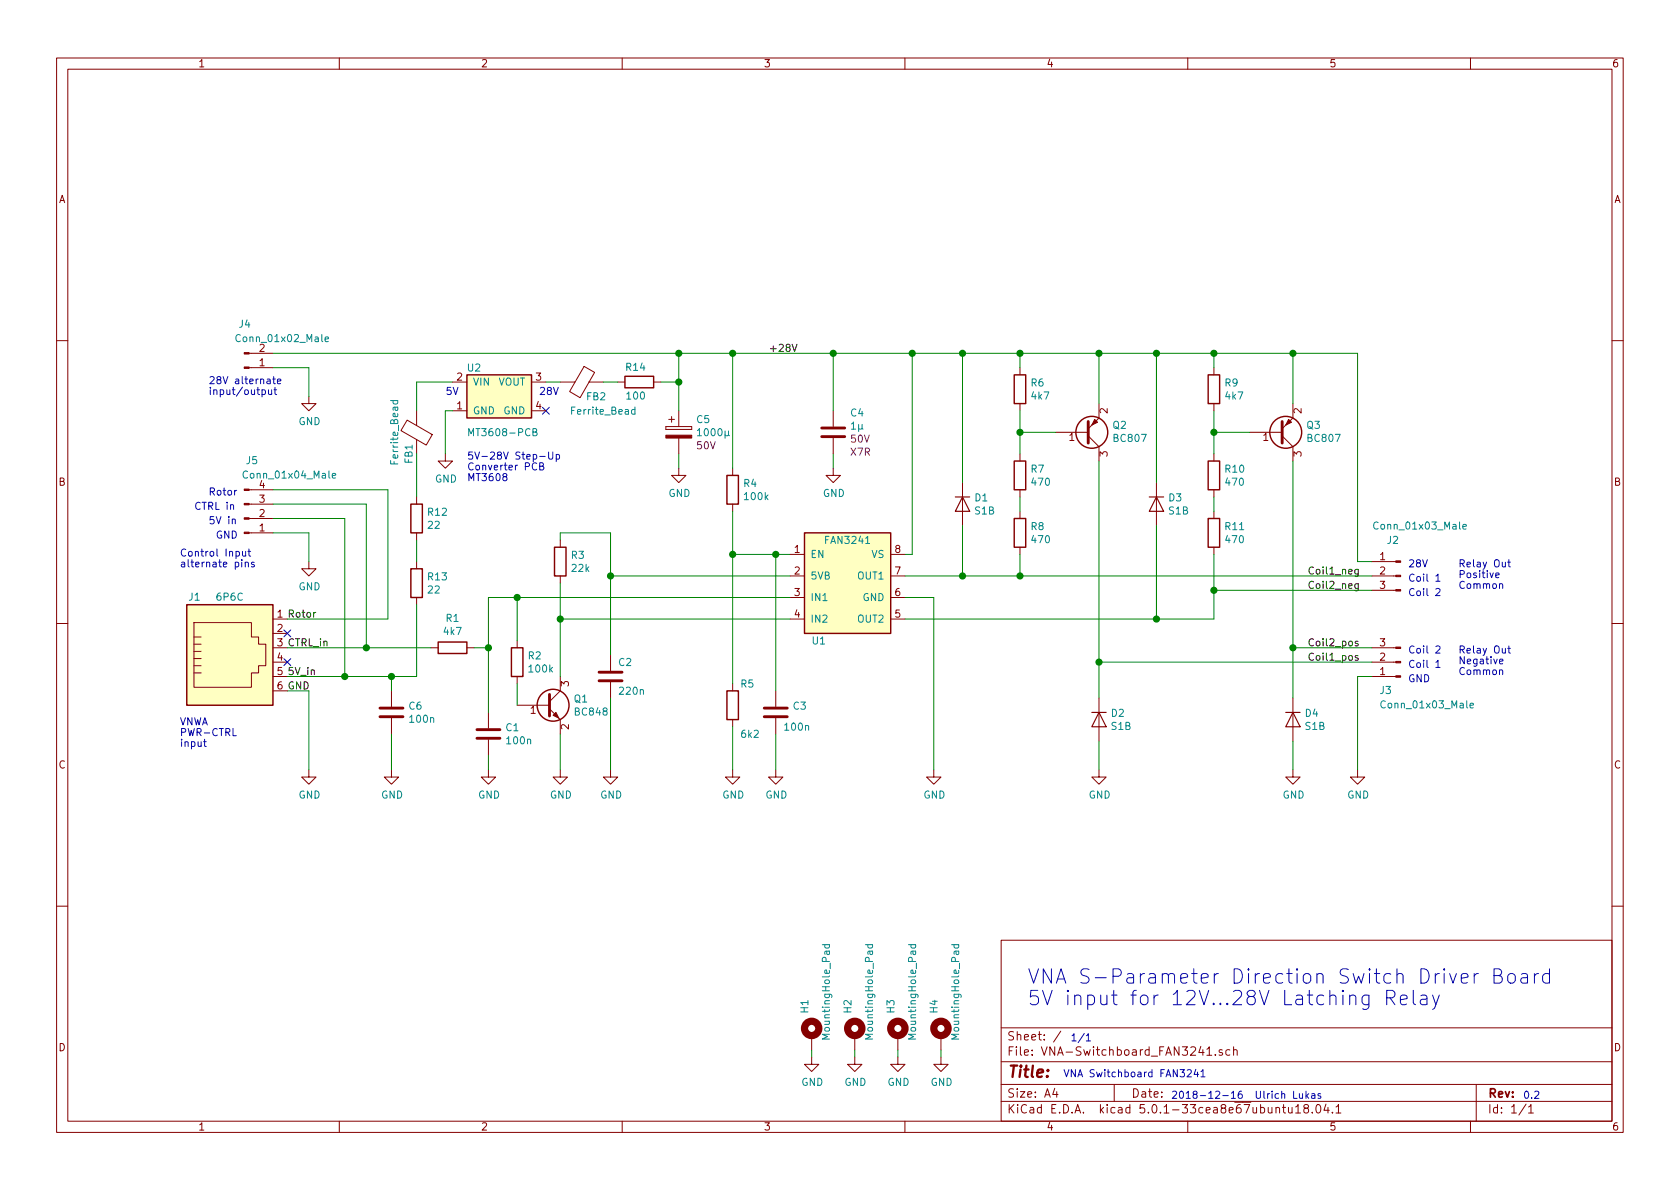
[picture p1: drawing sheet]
EESchema Schematic File Version 4
LIBS:VNA-Switchboard_FAN3241-cache
EELAYER 26 0
EELAYER END
$Descr A4 11693 8268
encoding utf-8
Sheet 1 1
Title ""
Date ""
Rev ""
Comp ""
Comment1 ""
Comment2 ""
Comment3 ""
Comment4 ""
$EndDescr
$Comp
L ul_ic:FAN3241 U1
U 1 1
P 5900 4050
F 0 "U1" H 5700 3650 50  0000 C CNN
F 1 "FAN3241" H 5900 4350 50  0000 C CNN
F 2 "Package_SO:SOIC-8_3.9x4.9mm_P1.27mm" H 5950 3550 50  0001 C CNN
F 3 "" H 5950 3550 50  0001 C CNN
	1    5900 4050
	1    0    0    -1  
$EndComp
$Comp
L Transistor_BJT:BC807 Q2
U 1 1
P 7550 3000
F 0 "Q2" H 7741 2954 50  0000 L CNN
F 1 "BC807" H 7741 3045 50  0000 L CNN
F 2 "Package_TO_SOT_SMD:SOT-23" H 7750 2925 50  0001 L CIN
F 3 "http://www.fairchildsemi.com/ds/BC/BC807.pdf" H 7550 3000 50  0001 L CNN
	1    7550 3000
	1    0    0    1   
$EndComp
$Comp
L Transistor_BJT:BC807 Q3
U 1 1
P 8900 3000
F 0 "Q3" H 9091 2954 50  0000 L CNN
F 1 "BC807" H 9091 3045 50  0000 L CNN
F 2 "Package_TO_SOT_SMD:SOT-23" H 9100 2925 50  0001 L CIN
F 3 "http://www.fairchildsemi.com/ds/BC/BC807.pdf" H 8900 3000 50  0001 L CNN
	1    8900 3000
	1    0    0    1   
$EndComp
$Comp
L Device:R R6
U 1 1
P 7100 2700
F 0 "R6" H 7170 2746 50  0000 L CNN
F 1 "4k7" H 7170 2655 50  0000 L CNN
F 2 "Resistor_SMD:R_0603_1608Metric" V 7030 2700 50  0001 C CNN
F 3 "~" H 7100 2700 50  0001 C CNN
	1    7100 2700
	1    0    0    -1  
$EndComp
$Comp
L Device:R R7
U 1 1
P 7100 3300
F 0 "R7" H 7170 3346 50  0000 L CNN
F 1 "470" H 7170 3255 50  0000 L CNN
F 2 "Resistor_SMD:R_1206_3216Metric" V 7030 3300 50  0001 C CNN
F 3 "~" H 7100 3300 50  0001 C CNN
	1    7100 3300
	1    0    0    -1  
$EndComp
$Comp
L Device:R R8
U 1 1
P 7100 3700
F 0 "R8" H 7170 3746 50  0000 L CNN
F 1 "470" H 7170 3655 50  0000 L CNN
F 2 "Resistor_SMD:R_1206_3216Metric" V 7030 3700 50  0001 C CNN
F 3 "~" H 7100 3700 50  0001 C CNN
	1    7100 3700
	1    0    0    -1  
$EndComp
$Comp
L Device:R R9
U 1 1
P 8450 2700
F 0 "R9" H 8520 2746 50  0000 L CNN
F 1 "4k7" H 8520 2655 50  0000 L CNN
F 2 "Resistor_SMD:R_0603_1608Metric" V 8380 2700 50  0001 C CNN
F 3 "~" H 8450 2700 50  0001 C CNN
	1    8450 2700
	1    0    0    -1  
$EndComp
$Comp
L Device:R R10
U 1 1
P 8450 3300
F 0 "R10" H 8520 3346 50  0000 L CNN
F 1 "470" H 8520 3255 50  0000 L CNN
F 2 "Resistor_SMD:R_1206_3216Metric" V 8380 3300 50  0001 C CNN
F 3 "~" H 8450 3300 50  0001 C CNN
	1    8450 3300
	1    0    0    -1  
$EndComp
$Comp
L Device:R R11
U 1 1
P 8450 3700
F 0 "R11" H 8520 3746 50  0000 L CNN
F 1 "470" H 8520 3655 50  0000 L CNN
F 2 "Resistor_SMD:R_1206_3216Metric" V 8380 3700 50  0001 C CNN
F 3 "~" H 8450 3700 50  0001 C CNN
	1    8450 3700
	1    0    0    -1  
$EndComp
$Comp
L Device:D D2
U 1 1
P 7650 5000
F 0 "D2" V 7604 5079 50  0000 L CNN
F 1 "S1B" V 7695 5079 50  0000 L CNN
F 2 "Diode_SMD:D_SMA" H 7650 5000 50  0001 C CNN
F 3 "~" H 7650 5000 50  0001 C CNN
	1    7650 5000
	0    1    1    0   
$EndComp
$Comp
L Device:D D4
U 1 1
P 9000 5000
F 0 "D4" V 8954 5079 50  0000 L CNN
F 1 "S1B" V 9045 5079 50  0000 L CNN
F 2 "Diode_SMD:D_SMA" H 9000 5000 50  0001 C CNN
F 3 "~" H 9000 5000 50  0001 C CNN
	1    9000 5000
	0    1    1    0   
$EndComp
$Comp
L Device:D D1
U 1 1
P 6700 3500
F 0 "D1" V 6654 3579 50  0000 L CNN
F 1 "S1B" V 6745 3579 50  0000 L CNN
F 2 "Diode_SMD:D_SMA" H 6700 3500 50  0001 C CNN
F 3 "~" H 6700 3500 50  0001 C CNN
	1    6700 3500
	0    1    1    0   
$EndComp
$Comp
L Device:D D3
U 1 1
P 8050 3500
F 0 "D3" V 8004 3579 50  0000 L CNN
F 1 "S1B" V 8095 3579 50  0000 L CNN
F 2 "Diode_SMD:D_SMA" H 8050 3500 50  0001 C CNN
F 3 "~" H 8050 3500 50  0001 C CNN
	1    8050 3500
	0    1    1    0   
$EndComp
$Comp
L Device:CP C5
U 1 1
P 4725 3000
F 0 "C5" H 4843 3091 50  0000 L CNN
F 1 "1000µ" H 4843 3000 50  0000 L CNN
F 2 "Capacitor_THT:CP_Radial_D12.5mm_P5.00mm" H 4763 2850 50  0001 C CNN
F 3 "~" H 4725 3000 50  0001 C CNN
F 4 "50V" H 4843 2909 50  0000 L CNN "Voltage"
	1    4725 3000
	1    0    0    -1  
$EndComp
$Comp
L Transistor_BJT:BC848 Q1
U 1 1
P 3800 4900
F 0 "Q1" H 3991 4946 50  0000 L CNN
F 1 "BC848" H 3991 4855 50  0000 L CNN
F 2 "Package_TO_SOT_SMD:SOT-23" H 4000 4825 50  0001 L CIN
F 3 "http://www.infineon.com/dgdl/Infineon-BC847SERIES_BC848SERIES_BC849SERIES_BC850SERIES-DS-v01_01-en.pdf?fileId=db3a304314dca389011541d4630a1657" H 3800 4900 50  0001 L CNN
	1    3800 4900
	1    0    0    -1  
$EndComp
Wire Wire Line
	6350 3850 6300 3850
$Comp
L Device:C C4
U 1 1
P 5800 3000
F 0 "C4" H 5915 3137 50  0000 L CNN
F 1 "1µ" H 5915 3046 50  0000 L CNN
F 2 "Capacitor_SMD:C_1206_3216Metric" H 5838 2850 50  0001 C CNN
F 3 "~" H 5800 3000 50  0001 C CNN
F 4 "50V" H 5915 2955 50  0000 L CNN "Voltage"
F 5 "X7R" H 5915 2864 50  0000 L CNN "Dielectric"
	1    5800 3000
	1    0    0    -1  
$EndComp
Wire Wire Line
	6350 2450 6350 3850
Wire Wire Line
	7100 2450 6700 2450
Wire Wire Line
	7100 2450 7100 2550
Wire Wire Line
	7650 2800 7650 2450
Wire Wire Line
	7650 2450 7100 2450
Connection ~ 7100 2450
Wire Wire Line
	8450 2550 8450 2450
Wire Wire Line
	8450 2450 8050 2450
Connection ~ 7650 2450
Wire Wire Line
	9000 2800 9000 2450
Wire Wire Line
	9000 2450 8450 2450
Connection ~ 8450 2450
Wire Wire Line
	6700 3350 6700 2450
Connection ~ 6700 2450
Wire Wire Line
	8050 3350 8050 2450
Connection ~ 8050 2450
Wire Wire Line
	8050 2450 7650 2450
Wire Wire Line
	6300 4000 6700 4000
Wire Wire Line
	6700 4000 6700 3650
Wire Wire Line
	6700 4000 7100 4000
Wire Wire Line
	7100 4000 7100 3850
Connection ~ 6700 4000
Wire Wire Line
	7100 3550 7100 3450
Wire Wire Line
	7100 3150 7100 3000
Wire Wire Line
	7350 3000 7100 3000
Connection ~ 7100 3000
Wire Wire Line
	7100 3000 7100 2850
Wire Wire Line
	6300 4300 8050 4300
Wire Wire Line
	8050 4300 8050 3650
Wire Wire Line
	8050 4300 8450 4300
Connection ~ 8050 4300
Wire Wire Line
	8450 3550 8450 3450
Wire Wire Line
	8450 3150 8450 3000
Wire Wire Line
	8700 3000 8450 3000
Connection ~ 8450 3000
Wire Wire Line
	8450 3000 8450 2850
Wire Wire Line
	7650 3200 7650 4600
$Comp
L power:GND #PWR09
U 1 1
P 7650 5350
F 0 "#PWR09" H 7650 5100 50  0001 C CNN
F 1 "GND" H 7655 5177 50  0000 C CNN
F 2 "" H 7650 5350 50  0001 C CNN
F 3 "" H 7650 5350 50  0001 C CNN
	1    7650 5350
	1    0    0    -1  
$EndComp
Wire Wire Line
	7650 5150 7650 5350
$Comp
L power:GND #PWR010
U 1 1
P 9000 5350
F 0 "#PWR010" H 9000 5100 50  0001 C CNN
F 1 "GND" H 9005 5177 50  0000 C CNN
F 2 "" H 9000 5350 50  0001 C CNN
F 3 "" H 9000 5350 50  0001 C CNN
	1    9000 5350
	1    0    0    -1  
$EndComp
Wire Wire Line
	9000 5150 9000 5350
$Comp
L power:GND #PWR03
U 1 1
P 3900 5350
F 0 "#PWR03" H 3900 5100 50  0001 C CNN
F 1 "GND" H 3905 5177 50  0000 C CNN
F 2 "" H 3900 5350 50  0001 C CNN
F 3 "" H 3900 5350 50  0001 C CNN
	1    3900 5350
	1    0    0    -1  
$EndComp
Wire Wire Line
	3900 5100 3900 5350
$Comp
L Device:R R3
U 1 1
P 3900 3900
F 0 "R3" H 3970 3946 50  0000 L CNN
F 1 "22k" H 3970 3855 50  0000 L CNN
F 2 "Resistor_SMD:R_0603_1608Metric" V 3830 3900 50  0001 C CNN
F 3 "~" H 3900 3900 50  0001 C CNN
	1    3900 3900
	1    0    0    -1  
$EndComp
$Comp
L Device:C C2
U 1 1
P 4250 4700
F 0 "C2" H 4300 4800 50  0000 L CNN
F 1 "220n" H 4300 4600 50  0000 L CNN
F 2 "Capacitor_SMD:C_0805_2012Metric" H 4288 4550 50  0001 C CNN
F 3 "~" H 4250 4700 50  0001 C CNN
	1    4250 4700
	1    0    0    -1  
$EndComp
$Comp
L Device:C C3
U 1 1
P 5400 4950
F 0 "C3" H 5515 4996 50  0000 L CNN
F 1 "100n" H 5450 4850 50  0000 L CNN
F 2 "Capacitor_SMD:C_0805_2012Metric" H 5438 4800 50  0001 C CNN
F 3 "~" H 5400 4950 50  0001 C CNN
	1    5400 4950
	1    0    0    -1  
$EndComp
$Comp
L Device:C C1
U 1 1
P 3400 5100
F 0 "C1" H 3515 5146 50  0000 L CNN
F 1 "100n" H 3515 5055 50  0000 L CNN
F 2 "Capacitor_SMD:C_0805_2012Metric" H 3438 4950 50  0001 C CNN
F 3 "~" H 3400 5100 50  0001 C CNN
	1    3400 5100
	1    0    0    -1  
$EndComp
Wire Wire Line
	5500 4300 3900 4300
Wire Wire Line
	3900 4300 3900 4700
Wire Wire Line
	3900 4050 3900 4300
Connection ~ 3900 4300
Wire Wire Line
	3900 3750 3900 3700
Wire Wire Line
	3900 3700 4250 3700
Wire Wire Line
	4250 3700 4250 4000
Wire Wire Line
	5400 4800 5400 3850
Wire Wire Line
	5400 3850 5500 3850
Wire Wire Line
	4250 4550 4250 4000
Connection ~ 4250 4000
Wire Wire Line
	4250 4000 5500 4000
Wire Wire Line
	3400 4950 3400 4500
$Comp
L Device:R R1
U 1 1
P 3150 4500
F 0 "R1" V 2943 4500 50  0000 C CNN
F 1 "4k7" V 3034 4500 50  0000 C CNN
F 2 "Resistor_SMD:R_0603_1608Metric" V 3080 4500 50  0001 C CNN
F 3 "~" H 3150 4500 50  0001 C CNN
	1    3150 4500
	0    1    1    0   
$EndComp
Wire Wire Line
	3400 4150 3600 4150
$Comp
L power:GND #PWR02
U 1 1
P 3400 5350
F 0 "#PWR02" H 3400 5100 50  0001 C CNN
F 1 "GND" H 3405 5177 50  0000 C CNN
F 2 "" H 3400 5350 50  0001 C CNN
F 3 "" H 3400 5350 50  0001 C CNN
	1    3400 5350
	1    0    0    -1  
$EndComp
$Comp
L power:GND #PWR04
U 1 1
P 4250 5350
F 0 "#PWR04" H 4250 5100 50  0001 C CNN
F 1 "GND" H 4255 5177 50  0000 C CNN
F 2 "" H 4250 5350 50  0001 C CNN
F 3 "" H 4250 5350 50  0001 C CNN
	1    4250 5350
	1    0    0    -1  
$EndComp
$Comp
L power:GND #PWR06
U 1 1
P 5400 5350
F 0 "#PWR06" H 5400 5100 50  0001 C CNN
F 1 "GND" H 5405 5177 50  0000 C CNN
F 2 "" H 5400 5350 50  0001 C CNN
F 3 "" H 5400 5350 50  0001 C CNN
	1    5400 5350
	1    0    0    -1  
$EndComp
Wire Wire Line
	4250 4850 4250 5350
Wire Wire Line
	5400 5350 5400 5100
Wire Wire Line
	3400 5250 3400 5350
$Comp
L Device:R R2
U 1 1
P 3600 4600
F 0 "R2" H 3670 4646 50  0000 L CNN
F 1 "100k" H 3670 4555 50  0000 L CNN
F 2 "Resistor_SMD:R_0603_1608Metric" V 3530 4600 50  0001 C CNN
F 3 "~" H 3600 4600 50  0001 C CNN
	1    3600 4600
	1    0    0    -1  
$EndComp
Wire Wire Line
	3600 4450 3600 4150
Connection ~ 3600 4150
Wire Wire Line
	3600 4150 5500 4150
Wire Wire Line
	3600 4750 3600 4900
$Comp
L Device:R R5
U 1 1
P 5100 4900
F 0 "R5" H 5150 5050 50  0000 L CNN
F 1 "6k2" H 5150 4700 50  0000 L CNN
F 2 "Resistor_SMD:R_0603_1608Metric" V 5030 4900 50  0001 C CNN
F 3 "~" H 5100 4900 50  0001 C CNN
	1    5100 4900
	1    0    0    -1  
$EndComp
$Comp
L Device:R R4
U 1 1
P 5100 3400
F 0 "R4" H 5170 3446 50  0000 L CNN
F 1 "100k" H 5170 3355 50  0000 L CNN
F 2 "Resistor_SMD:R_0603_1608Metric" V 5030 3400 50  0001 C CNN
F 3 "~" H 5100 3400 50  0001 C CNN
	1    5100 3400
	1    0    0    -1  
$EndComp
Wire Wire Line
	5100 4750 5100 3850
$Comp
L power:GND #PWR05
U 1 1
P 5100 5350
F 0 "#PWR05" H 5100 5100 50  0001 C CNN
F 1 "GND" H 5105 5177 50  0000 C CNN
F 2 "" H 5100 5350 50  0001 C CNN
F 3 "" H 5100 5350 50  0001 C CNN
	1    5100 5350
	1    0    0    -1  
$EndComp
Wire Wire Line
	5100 5350 5100 5050
Wire Wire Line
	5400 3850 5100 3850
Connection ~ 5400 3850
Wire Wire Line
	5100 3850 5100 3550
Wire Wire Line
	5100 3250 5100 2450
Connection ~ 6350 2450
$Comp
L power:GND #PWR07
U 1 1
P 6500 5350
F 0 "#PWR07" H 6500 5100 50  0001 C CNN
F 1 "GND" H 6505 5177 50  0000 C CNN
F 2 "" H 6500 5350 50  0001 C CNN
F 3 "" H 6500 5350 50  0001 C CNN
	1    6500 5350
	1    0    0    -1  
$EndComp
$Comp
L power:GND #PWR08
U 1 1
P 4725 3250
F 0 "#PWR08" H 4725 3000 50  0001 C CNN
F 1 "GND" H 4730 3077 50  0000 C CNN
F 2 "" H 4725 3250 50  0001 C CNN
F 3 "" H 4725 3250 50  0001 C CNN
	1    4725 3250
	1    0    0    -1  
$EndComp
Wire Wire Line
	4725 3150 4725 3250
$Comp
L power:GND #PWR01
U 1 1
P 2150 5350
F 0 "#PWR01" H 2150 5100 50  0001 C CNN
F 1 "GND" H 2155 5177 50  0000 C CNN
F 2 "" H 2150 5350 50  0001 C CNN
F 3 "" H 2150 5350 50  0001 C CNN
	1    2150 5350
	1    0    0    -1  
$EndComp
Wire Wire Line
	2150 4800 2000 4800
Wire Wire Line
	2150 4800 2150 5350
$Comp
L Connector:Conn_01x03_Male J3
U 1 1
P 9750 4600
F 0 "J3" H 9900 4800 50  0000 R CNN
F 1 "Conn_01x03_Male" H 9900 4900 50  0000 R CNN
F 2 "Connector_PinHeader_2.54mm:PinHeader_1x03_P2.54mm_Vertical" H 9750 4600 50  0001 C CNN
F 3 "~" H 9750 4600 50  0001 C CNN
	1    9750 4600
	-1   0    0    1   
$EndComp
$Comp
L Connector:Conn_01x03_Male J2
U 1 1
P 9750 4000
F 0 "J2" H 9850 4250 50  0000 R CNN
F 1 "Conn_01x03_Male" H 9950 4350 50  0000 R CNN
F 2 "Connector_PinHeader_2.54mm:PinHeader_1x03_P2.54mm_Vertical" H 9750 4000 50  0001 C CNN
F 3 "~" H 9750 4000 50  0001 C CNN
	1    9750 4000
	-1   0    0    -1  
$EndComp
$Comp
L power:GND #PWR011
U 1 1
P 9450 5350
F 0 "#PWR011" H 9450 5100 50  0001 C CNN
F 1 "GND" H 9455 5177 50  0000 C CNN
F 2 "" H 9450 5350 50  0001 C CNN
F 3 "" H 9450 5350 50  0001 C CNN
	1    9450 5350
	1    0    0    -1  
$EndComp
Wire Wire Line
	9550 4600 7650 4600
Connection ~ 7650 4600
Wire Wire Line
	7650 4600 7650 4850
Wire Wire Line
	9450 3900 9450 2450
Wire Wire Line
	9450 2450 9000 2450
Connection ~ 9000 2450
Wire Wire Line
	9000 3200 9000 4500
Wire Wire Line
	9550 4500 9000 4500
Connection ~ 9000 4500
Wire Wire Line
	9000 4500 9000 4850
Wire Wire Line
	9550 4700 9450 4700
Wire Wire Line
	9450 4700 9450 5350
Wire Wire Line
	8450 3850 8450 4100
Wire Wire Line
	9450 3900 9550 3900
Wire Wire Line
	9550 4000 7100 4000
Connection ~ 7100 4000
Wire Wire Line
	9550 4100 8450 4100
Connection ~ 8450 4100
Wire Wire Line
	8450 4100 8450 4300
$Comp
L Connector:6P6C J1
U 1 1
P 1600 4500
F 0 "J1" H 1400 4150 50  0000 R CNN
F 1 "6P6C" H 1700 4150 50  0000 R CNN
F 2 "Connector_RJ:RJ12_Amphenol_54601" V 1600 4525 50  0001 C CNN
F 3 "~" V 1600 4525 50  0001 C CNN
	1    1600 4500
	1    0    0    1   
$EndComp
Wire Wire Line
	2000 4500 2550 4500
$Comp
L Device:C C6
U 1 1
P 2725 4950
F 0 "C6" H 2840 4996 50  0000 L CNN
F 1 "100n" H 2840 4905 50  0000 L CNN
F 2 "Capacitor_SMD:C_0805_2012Metric" H 2763 4800 50  0001 C CNN
F 3 "~" H 2725 4950 50  0001 C CNN
	1    2725 4950
	1    0    0    -1  
$EndComp
$Comp
L power:GND #PWR014
U 1 1
P 2725 5350
F 0 "#PWR014" H 2725 5100 50  0001 C CNN
F 1 "GND" H 2730 5177 50  0000 C CNN
F 2 "" H 2725 5350 50  0001 C CNN
F 3 "" H 2725 5350 50  0001 C CNN
	1    2725 5350
	1    0    0    -1  
$EndComp
Wire Wire Line
	2725 5100 2725 5350
Wire Wire Line
	2900 4700 2725 4700
$Comp
L Device:Ferrite_Bead FB2
U 1 1
P 4050 2650
F 0 "FB2" V 4150 2750 50  0000 C CNN
F 1 "Ferrite_Bead" V 4250 2800 50  0000 C CNN
F 2 "Inductor_SMD:L_0805_2012Metric" V 3980 2650 50  0001 C CNN
F 3 "~" H 4050 2650 50  0001 C CNN
	1    4050 2650
	0    1    1    0   
$EndComp
$Comp
L Device:Ferrite_Bead FB1
U 1 1
P 2900 3000
F 0 "FB1" V 2950 3150 50  0000 C CNN
F 1 "Ferrite_Bead" V 3050 3000 50  0000 C CNN
F 2 "Inductor_SMD:L_0805_2012Metric" V 2830 3000 50  0001 C CNN
F 3 "~" H 2900 3000 50  0001 C CNN
	1    2900 3000
	-1   0    0    1   
$EndComp
$Comp
L Device:R R12
U 1 1
P 2900 3600
F 0 "R12" H 2970 3646 50  0000 L CNN
F 1 "22" H 2970 3555 50  0000 L CNN
F 2 "Resistor_SMD:R_1206_3216Metric" V 2830 3600 50  0001 C CNN
F 3 "~" H 2900 3600 50  0001 C CNN
	1    2900 3600
	1    0    0    -1  
$EndComp
$Comp
L Device:R R13
U 1 1
P 2900 4050
F 0 "R13" H 2970 4096 50  0000 L CNN
F 1 "22" H 2970 4005 50  0000 L CNN
F 2 "Resistor_SMD:R_1206_3216Metric" V 2830 4050 50  0001 C CNN
F 3 "~" H 2900 4050 50  0001 C CNN
	1    2900 4050
	1    0    0    -1  
$EndComp
Wire Wire Line
	2900 3750 2900 3900
Wire Wire Line
	2900 4200 2900 4700
Wire Wire Line
	4725 2850 4725 2650
Connection ~ 5100 2450
Connection ~ 5100 3850
Wire Wire Line
	5100 2450 5800 2450
$Comp
L Device:R R14
U 1 1
P 4450 2650
F 0 "R14" V 4550 2600 50  0000 L CNN
F 1 "100" V 4350 2600 50  0000 L CNN
F 2 "Resistor_SMD:R_1206_3216Metric" V 4380 2650 50  0001 C CNN
F 3 "~" H 4450 2650 50  0001 C CNN
	1    4450 2650
	0    -1   -1   0   
$EndComp
Wire Wire Line
	4200 2650 4300 2650
$Comp
L power:GND #PWR013
U 1 1
P 2150 3900
F 0 "#PWR013" H 2150 3650 50  0001 C CNN
F 1 "GND" H 2155 3727 50  0000 C CNN
F 2 "" H 2150 3900 50  0001 C CNN
F 3 "" H 2150 3900 50  0001 C CNN
	1    2150 3900
	1    0    0    -1  
$EndComp
Wire Wire Line
	3300 4500 3400 4500
Connection ~ 3400 4500
Wire Wire Line
	3400 4500 3400 4150
$Comp
L Connector:Conn_01x04_Male J5
U 1 1
P 1700 3600
F 0 "J5" H 1800 3200 50  0000 R CNN
F 1 "Conn_01x04_Male" H 2350 3300 50  0000 R CNN
F 2 "Connector_PinHeader_2.54mm:PinHeader_1x04_P2.54mm_Vertical" H 1700 3600 50  0001 C CNN
F 3 "~" H 1700 3600 50  0001 C CNN
	1    1700 3600
	1    0    0    1   
$EndComp
Wire Wire Line
	1900 3700 2150 3700
Wire Wire Line
	2150 3700 2150 3900
Wire Wire Line
	1900 3600 2400 3600
Wire Wire Line
	2400 3600 2400 4700
Connection ~ 2400 4700
Wire Wire Line
	2400 4700 2000 4700
Wire Wire Line
	1900 3500 2550 3500
Wire Wire Line
	2550 3500 2550 4500
Connection ~ 2550 4500
Wire Wire Line
	2550 4500 3000 4500
Wire Wire Line
	1900 3400 2700 3400
Wire Wire Line
	2700 3400 2700 4300
Wire Wire Line
	2000 4300 2700 4300
Text Notes 1250 5200 0    50   ~ 0
VNWA\nPWR-CTRL\ninput
Text Notes 1250 3950 0    50   ~ 0
Control Input\nalternate pins
Text Notes 3100 2750 0    50   ~ 0
5V
Text Notes 3750 2750 0    50   ~ 0
28V
Text Notes 1500 3750 0    50   ~ 0
GND
Text Notes 1450 3650 0    50   ~ 0
5V in
Text Notes 1350 3550 0    50   ~ 0
CTRL in
Text Notes 1450 3450 0    50   ~ 0
Rotor
Text Notes 10150 4100 0    50   ~ 0
Relay Out\nPositive\nCommon
Text Notes 10150 4700 0    50   ~ 0
Relay Out\nNegative\nCommon
Text Notes 9800 3950 0    50   ~ 0
28V
Text Notes 9800 4050 0    50   ~ 0
Coil 1
Text Notes 9800 4150 0    50   ~ 0
Coil 2
Text Notes 9800 4650 0    50   ~ 0
Coil 1
Text Notes 9800 4550 0    50   ~ 0
Coil 2
Text Notes 9800 4750 0    50   ~ 0
GND
Wire Wire Line
	2900 3150 2900 3450
$Comp
L Mechanical:MountingHole_Pad H1
U 1 1
P 5650 7200
F 0 "H1" V 5600 7350 50  0000 L CNN
F 1 "MountingHole_Pad" V 5750 7160 50  0000 L CNN
F 2 "MountingHole:MountingHole_4.3mm_M4_DIN965_Pad" H 5650 7200 50  0001 C CNN
F 3 "~" H 5650 7200 50  0001 C CNN
	1    5650 7200
	1    0    0    -1  
$EndComp
$Comp
L Mechanical:MountingHole_Pad H2
U 1 1
P 5950 7200
F 0 "H2" V 5900 7350 50  0000 L CNN
F 1 "MountingHole_Pad" V 6050 7160 50  0000 L CNN
F 2 "MountingHole:MountingHole_4.3mm_M4_DIN965_Pad" H 5950 7200 50  0001 C CNN
F 3 "~" H 5950 7200 50  0001 C CNN
	1    5950 7200
	1    0    0    -1  
$EndComp
$Comp
L Mechanical:MountingHole_Pad H3
U 1 1
P 6250 7200
F 0 "H3" V 6200 7350 50  0000 L CNN
F 1 "MountingHole_Pad" V 6350 7160 50  0000 L CNN
F 2 "MountingHole:MountingHole_4.3mm_M4_DIN965_Pad" H 6250 7200 50  0001 C CNN
F 3 "~" H 6250 7200 50  0001 C CNN
	1    6250 7200
	1    0    0    -1  
$EndComp
$Comp
L Mechanical:MountingHole_Pad H4
U 1 1
P 6550 7200
F 0 "H4" V 6500 7350 50  0000 L CNN
F 1 "MountingHole_Pad" V 6650 7160 50  0000 L CNN
F 2 "MountingHole:MountingHole_4.3mm_M4_DIN965_Pad" H 6550 7200 50  0001 C CNN
F 3 "~" H 6550 7200 50  0001 C CNN
	1    6550 7200
	1    0    0    -1  
$EndComp
$Comp
L power:GND #PWR015
U 1 1
P 5650 7350
F 0 "#PWR015" H 5650 7100 50  0001 C CNN
F 1 "GND" H 5655 7177 50  0000 C CNN
F 2 "" H 5650 7350 50  0001 C CNN
F 3 "" H 5650 7350 50  0001 C CNN
	1    5650 7350
	1    0    0    -1  
$EndComp
$Comp
L power:GND #PWR016
U 1 1
P 5950 7350
F 0 "#PWR016" H 5950 7100 50  0001 C CNN
F 1 "GND" H 5955 7177 50  0000 C CNN
F 2 "" H 5950 7350 50  0001 C CNN
F 3 "" H 5950 7350 50  0001 C CNN
	1    5950 7350
	1    0    0    -1  
$EndComp
$Comp
L power:GND #PWR017
U 1 1
P 6250 7350
F 0 "#PWR017" H 6250 7100 50  0001 C CNN
F 1 "GND" H 6255 7177 50  0000 C CNN
F 2 "" H 6250 7350 50  0001 C CNN
F 3 "" H 6250 7350 50  0001 C CNN
	1    6250 7350
	1    0    0    -1  
$EndComp
$Comp
L power:GND #PWR018
U 1 1
P 6550 7350
F 0 "#PWR018" H 6550 7100 50  0001 C CNN
F 1 "GND" H 6555 7177 50  0000 C CNN
F 2 "" H 6550 7350 50  0001 C CNN
F 3 "" H 6550 7350 50  0001 C CNN
	1    6550 7350
	1    0    0    -1  
$EndComp
Wire Wire Line
	4725 2450 5100 2450
NoConn ~ 3800 2850
$Comp
L power:GND #PWR019
U 1 1
P 3100 3150
F 0 "#PWR019" H 3100 2900 50  0001 C CNN
F 1 "GND" H 3105 2977 50  0000 C CNN
F 2 "" H 3100 3150 50  0001 C CNN
F 3 "" H 3100 3150 50  0001 C CNN
	1    3100 3150
	1    0    0    -1  
$EndComp
Wire Wire Line
	3150 2650 2900 2650
Wire Wire Line
	2900 2650 2900 2850
Text Notes 3250 3350 0    50   ~ 0
5V-28V Step-Up\nConverter PCB\nMT3608
$Comp
L ul_misc:MT3608-PCB U2
U 1 1
P 3450 2750
F 0 "U2" H 3300 2950 50  0000 C CNN
F 1 "MT3608-PCB" H 3500 2500 50  0000 C CNN
F 2 "ul_footprints:MT3608_Step-Up_Converter_PCB" H 3750 2350 50  0001 C CNN
F 3 "" H 3500 2750 50  0001 C CNN
	1    3450 2750
	1    0    0    -1  
$EndComp
Text Label 2000 4800 0    50   ~ 0
GND
Text Label 5350 2450 0    50   ~ 0
+28V
Text Label 2000 4700 0    50   ~ 0
5V_in
Text Label 2000 4500 0    50   ~ 0
CTRL_in
Text Label 2000 4300 0    50   ~ 0
Rotor
Text Label 9100 4100 0    50   ~ 0
Coil2_neg
Text Label 9100 4000 0    50   ~ 0
Coil1_neg
Text Label 9100 4600 0    50   ~ 0
Coil1_pos
Text Label 9100 4500 0    50   ~ 0
Coil2_pos
$Comp
L Connector:Conn_01x02_Male J4
U 1 1
P 1700 2550
F 0 "J4" H 1750 2250 50  0000 R CNN
F 1 "Conn_01x02_Male" H 2300 2350 50  0000 R CNN
F 2 "Connector_PinHeader_2.54mm:PinHeader_1x02_P2.54mm_Vertical" H 1700 2550 50  0001 C CNN
F 3 "~" H 1700 2550 50  0001 C CNN
	1    1700 2550
	1    0    0    1   
$EndComp
Text Notes 1450 2750 0    50   ~ 0
28V alternate\ninput/output
Wire Wire Line
	3100 3150 3100 2850
Wire Wire Line
	3100 2850 3150 2850
$Comp
L power:GND #PWR012
U 1 1
P 2150 2750
F 0 "#PWR012" H 2150 2500 50  0001 C CNN
F 1 "GND" H 2155 2577 50  0000 C CNN
F 2 "" H 2150 2750 50  0001 C CNN
F 3 "" H 2150 2750 50  0001 C CNN
	1    2150 2750
	1    0    0    -1  
$EndComp
Wire Wire Line
	1900 2550 2150 2550
Wire Wire Line
	2150 2550 2150 2750
Wire Wire Line
	3800 2650 3900 2650
Wire Wire Line
	4725 2650 4600 2650
Connection ~ 4725 2650
Wire Wire Line
	4725 2650 4725 2450
Wire Wire Line
	4725 2450 1900 2450
Connection ~ 4725 2450
Wire Wire Line
	6350 2450 6700 2450
Wire Wire Line
	6300 4150 6500 4150
Wire Wire Line
	6500 4150 6500 5350
$Comp
L power:GND #PWR0101
U 1 1
P 5800 3250
F 0 "#PWR0101" H 5800 3000 50  0001 C CNN
F 1 "GND" H 5805 3077 50  0000 C CNN
F 2 "" H 5800 3250 50  0001 C CNN
F 3 "" H 5800 3250 50  0001 C CNN
	1    5800 3250
	1    0    0    -1  
$EndComp
Wire Wire Line
	5800 3150 5800 3250
Wire Wire Line
	5800 2850 5800 2450
Connection ~ 5800 2450
Wire Wire Line
	5800 2450 6350 2450
Text Notes 7150 7000 0    100  ~ 0
VNA S-Parameter Direction Switch Driver Board\n5V input for 12V...28V Latching Relay
Text Notes 8150 7650 0    50   ~ 0
2018-12-16  Ulrich Lukas
Text Notes 7400 7500 0    50   ~ 0
VNA Switchboard FAN3241
Text Notes 10600 7650 0    50   ~ 0
0.2
Text Notes 7450 7250 0    50   ~ 0
1/1
Wire Wire Line
	5650 7300 5650 7350
Wire Wire Line
	5950 7300 5950 7350
Wire Wire Line
	6250 7300 6250 7350
Wire Wire Line
	6550 7300 6550 7350
NoConn ~ 2000 4400
NoConn ~ 2000 4600
Wire Wire Line
	2725 4800 2725 4700
Connection ~ 2725 4700
Wire Wire Line
	2725 4700 2400 4700
$EndSCHEMATC
